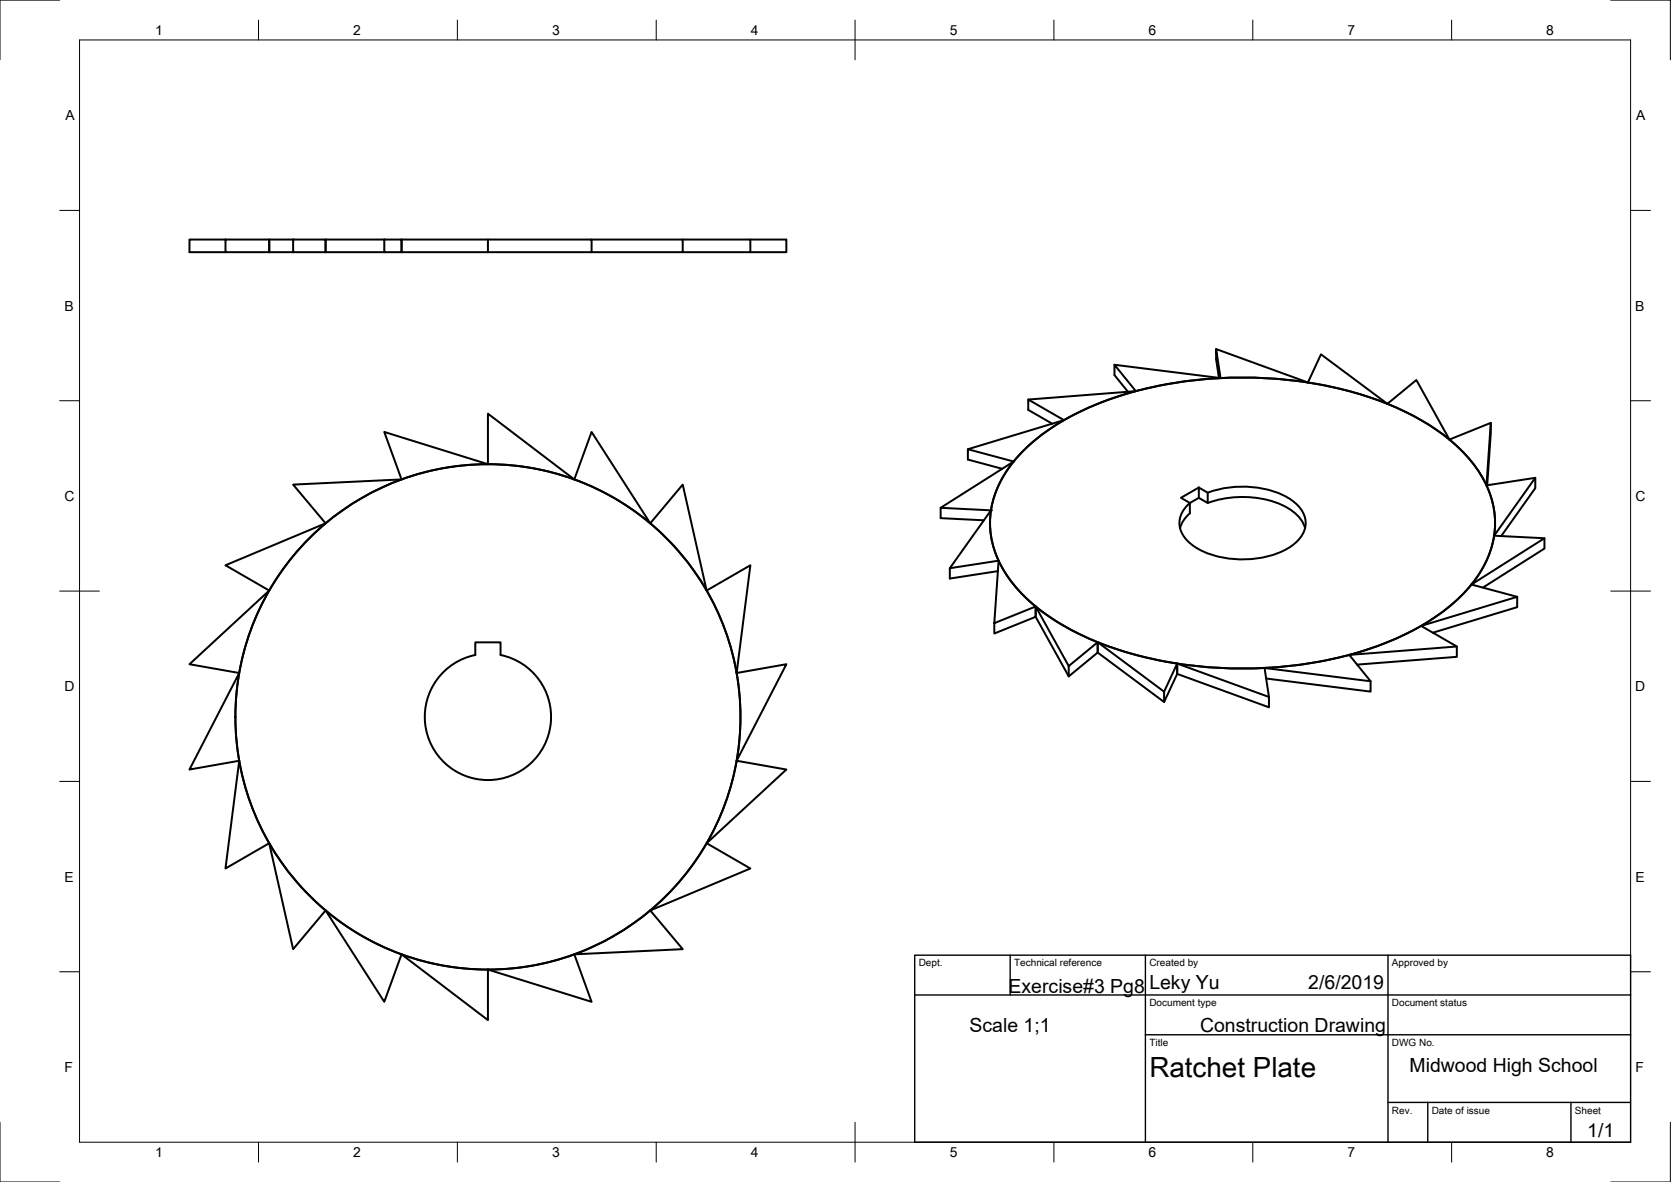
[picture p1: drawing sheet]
<svg xmlns="http://www.w3.org/2000/svg" width="420mm" height="297mm" viewBox="0 0 420 297" stroke-linecap="round" stroke-linejoin="round" font-family="sans-serif">
<!-- layer: Visible -->
<g fill="none" stroke="#000" stroke-width=".5">
<path d="M56.7 60.2h-9.1v3.2h9.1M56.7 60.2h11v3.2h-11zM73.7 60.2h8.2v3.2h-8.2zM73.7 60.2h-6v3.2h6M96.6 60.2h4.4v3.2h-4.4zM96.6 60.2h-14.7v3.2h14.7M101 60.2h21.7v3.2h-21.7zM122.7 60.2h26v3.2h-26M148.7 60.2h23v3.2h-23M171.7 60.2h17v3.2h-17M188.7 60.2h9v3.2h-9M280.2 91.7l26.7 3.3"/>
<path d="M285.6 98.3l-5.4-6.6v2.6l3.4 4.2M285.6 98.3l-27.1 2.1M285.6 98.3a75.6 75.6 0 0 0-18.1 7.3M305.8 87.7l23.1 8.4M306.5 95l-.7-4.7v-2.6l1.1 7.3M306.9 95l5.9-.1 5.9 .1 10.2 1.1M306.9 95l-9.4 .9a98.3 98.3 0 0 0-11.9 2.4M328.9 96.1l3.2-7 16.7 12.4M328.9 96.1a90.7 90.7 0 0 1 20 5.4M122.7 116.7v-12.7l21.7 16.5M122.7 116.7l-26.1-8.2 4.4 12M122.7 116.7a63.5 63.5 0 0 1 21.7 3.8"/>
<path d="M122.7 116.7a63.5 63.5 0 0 0-21.7 3.8M254.9 116a25.7 25.7 0 0 0-5.7 12.3M254.9 116l-11.5-3.1v2.6l8.6 2.3M254.9 116l-18.4 11.6M257.2 113.4a59.8 59.8 0 0 1 23.9-13.8 105 105 0 0 1 66.3 1.3 53.9 53.9 0 0 1 22.2 14.6 23.2 23.2 0 0 1 5.2 22.9 34.3 34.3 0 0 1-14.5 17.1 82.3 82.3 0 0 1-35.7 11.8 102.2 102.2 0 0 1-50.6-6.7 48.3 48.3 0 0 1-20.4-15.4 22.7 22.7 0 0 1 0-27.5zM267.5 105.6l-9-5.2v2.6l6.1 3.5M267.5 105.6l-24.1 7.3M267.5 105.6a45.4 45.4 0 0 0-12.6 10.4M348.8 101.5l7.3-6 8.3 15M348.9 101.5a60.1 60.1 0 0 1 15.5 9M364.4 110.5a33.5 33.5 0 0 1 9.4 11.5M364.4 110.5l10.4-4.2v2.6l-.9 13"/>
<path d="M374.8 106.3l-1 15.7M81.9 131.5a63.5 63.5 0 0 0-14.2 16.9M81.9 131.5l-25.2 10.6 11 6.3M101 120.5l-27.3 1.3 8.2 9.7M101 120.5a63.5 63.5 0 0 0-19.1 11M144.4 120.5l4.3-12 14.8 23M144.4 120.5a63.5 63.5 0 0 1 19.1 11M163.5 131.5l8.2-9.7 6 26.6M163.5 131.5a63.5 63.5 0 0 1 14.2 16.9M249.2 128.3l-12.7-.7v2.6l10.9 .6M249.2 128.3l-10.4 14.5M249.2 128.3a21.8 21.8 0 0 0 1.9 12.6"/>
<path d="M301.4 122.5l2.3 1.3v2.6l-2.3-1.3zM301.4 122.5l-4.5 2.6 2.3 1.3v2.6l-1.4 1.5-1.1 2.2M301.4 125.1l-2.2 1.3M303.7 126.4a25.2 25.2 0 0 1 20 1.2 9 9 0 0 1 4.4 5.1M303.7 123.8a25.2 25.2 0 0 1 19.9 1.2 8.2 8.2 0 0 1 4.7 6.4 7.7 7.7 0 0 1-4.6 6.5 24.8 24.8 0 0 1-22.7-.1 7.9 7.9 0 0 1-4.4-6.5 6.6 6.6 0 0 1 2.6-4.9M373.8 122a21.9 21.9 0 0 1 1.9 12.6M373.8 122l12.2-1.9v2.6l-8.5 12M375.7 134.6l12.6 .7v2.6l-15.4 9.8M375.7 134.6a25.7 25.7 0 0 1-5.7 12.3M386 120.1l-10.3 14.5M388.3 135.3l-18.3 11.6M67.7 148.4a63.5 63.5 0 0 0-7.6 20.7"/>
<path d="M67.7 148.4l-20.1 18.5 12.5 2.2M177.7 148.4l11-6.3-3.5 27M177.7 148.4a63.5 63.5 0 0 1 7.5 20.7M251.1 140.9l-12.3 1.9v2.6l12.1-1.9M251.1 140.9l-1.1 15.7 10.4-4.2v2.6l-10.4 4.2v-2.6M251.1 140.9a33.5 33.5 0 0 0 9.3 11.5M260.4 152.4v2.6l8.3 15M260.4 152.4l8.3 15M260.4 152.4a59.3 59.3 0 0 0 15.6 9M357.3 157.3l9 5.2v2.6l-25.1 1.9M357.3 157.3a75.6 75.6 0 0 1-18 7.3M370 146.9l11.5 3.1v2.6l-21.2 6.4"/>
<path d="M370 146.9a44.7 44.7 0 0 1-12.7 10.4M381.5 150l-24.2 7.3M60.1 169.1l-12.5 24.3 12.5-2.2M60.1 169.1a63.5 63.5 0 0 0 0 22.1M111.8 168.6a15.8 15.8 0 0 1 7.7-4v-3.2h6.4v3.2a15.9 15.9 0 0 1 11.4 21.8 15.9 15.9 0 0 1-23.7 6.8 15.9 15.9 0 0 1-1.8-24.6zM185.2 169.1l12.5-2.2-12.5 24.3M185.2 169.1a63.5 63.5 0 0 1 0 22.1M268.7 167.4l7.3-6v2.6l-7.3 6zM276 161.4a90.7 90.7 0 0 0 20 5.4M276 161.4v2.6l16.7 12.4M276 161.4l16.7 12.4M296 166.8l5.8 .7 5.8 .4h10.4"/>
<path d="M296 166.8v2.6l-3.3 7v-2.6zM296 166.8v2.6l23.1 8.3v-2.5l-1.1-7.3M296 166.8l23.1 8.4M318 167.9l26.6 3.3M339.3 164.6l5.3 6.6v2.6l-26.2-3.3M339.3 164.6a102.4 102.4 0 0 1-21.3 3.3M366.3 162.5l-27 2.1M60.1 191.2a63.5 63.5 0 0 0 7.6 20.7M60.1 191.2l-3.4 27.1 11-6.4M185.2 191.2l12.5 2.2-20 18.5M185.2 191.2a63.5 63.5 0 0 1-7.5 20.7M67.7 211.9a63.5 63.5 0 0 0 14.2 16.9"/>
<path d="M67.7 211.9l6 26.6 8.2-9.7M177.7 211.9l11 6.4-25.2 10.5M177.7 211.9a63.5 63.5 0 0 1-14.2 16.9M81.9 228.8a63.5 63.5 0 0 0 19.1 11M81.9 228.8l14.7 23 4.4-12M101 239.8a63.5 63.5 0 0 0 21.7 3.9M101 239.8l21.7 16.6v-12.7M144.4 239.8l4.3 12-26-8.1M144.4 239.8a63.5 63.5 0 0 1-21.7 3.9M163.5 228.8l8.2 9.7-27.3 1.3M163.5 228.8a63.5 63.5 0 0 1-19.1 11"/>
<circle cx="122.7" cy="180.2" r="63.5"/>
</g>
<circle cx="249.2" cy="128.3" r=".25" fill="#000"/>
<!-- layer: Border -->
<g fill="none" stroke="#000" stroke-width=".25">
<path d="M15 0h-15v15M20 10h390v277h-390zM65 5v5M115 5v5M165 5v5M215 5v10M265 5v5M315 5v5M365 5v5M405 0h15v15M15 52.9h5M410 52.9h5"/>
<path d="M15 100.7h5M410 100.7h5M15 148.5h10M405 148.5h10M15 196.4h5M410 196.4h5M15 244.2h5M410 244.2h5M0 282v15h15M65 287v5M115 287v5M165 287v5"/>
<path d="M215 282v10M265 287v5M315 287v5M365 287v5M420 282v15h-15"/>
</g>
<!-- layer: TitleBlock -->
<path d="M230 240h180v47h-180zM230 250h180M254 240v10M288 240v47M349 240v47M288 260h122M349 277h61M359 277v10M395 277v10" fill="none" stroke="#000" stroke-width=".35"/>
<text font-size="7" x="289" y="270.5">Ratchet Plate</text>
<g font-size="4.9">
<text x="253.6" y="249.4">Exercise#3 Pg8</text>
<text x="289" y="248.5">Leky Yu</text>
<text x="329" y="248.5">2/6/2019</text>
<text x="243.8" y="259.4">Scale 1;1</text>
<text x="301.8" y="259.4">Construction Drawing</text>
<text x="354.4" y="269.4">Midwood High School</text>
<text x="399.1" y="285.6">1/1</text>
</g>
<g font-size="3.5">
<text x="39" y="8.8">1</text>
<text x="88.8" y="8.8">2</text>
<text x="138.8" y="8.8">3</text>
<text x="188.7" y="8.8">4</text>
<text x="238.8" y="8.8">5</text>
<text x="288.7" y="8.8">6</text>
<text x="338.8" y="8.8">7</text>
<text x="388.8" y="8.8">8</text>
<text x="16.4" y="30.2">A</text>
<text x="411.4" y="30.2">A</text>
<text x="16.2" y="78">B</text>
<text x="411.2" y="78">B</text>
<text x="16.2" y="125.9">C</text>
<text x="411.2" y="125.9">C</text>
<text x="16.2" y="173.7">D</text>
<text x="411.2" y="173.7">D</text>
<text x="16.2" y="221.5">E</text>
<text x="411.2" y="221.5">E</text>
<text x="16.2" y="269.4">F</text>
<text x="411.2" y="269.4">F</text>
<text x="39" y="290.8">1</text>
<text x="88.8" y="290.8">2</text>
<text x="138.8" y="290.8">3</text>
<text x="188.7" y="290.8">4</text>
<text x="238.8" y="290.8">5</text>
<text x="288.7" y="290.8">6</text>
<text x="338.8" y="290.8">7</text>
<text x="388.8" y="290.8">8</text>
</g>
<g font-size="2.5">
<text x="231" y="242.8">Dept.</text>
<text x="255" y="242.8">Technical reference</text>
<text x="289" y="242.8">Created by</text>
<text x="350" y="242.8">Approved by</text>
<text x="289" y="252.8">Document type</text>
<text x="350" y="252.8">Document status</text>
<text x="289" y="262.8">Title</text>
<text x="350" y="262.8">DWG No.</text>
<text x="350" y="279.8">Rev.</text>
<text x="360" y="279.8">Date of issue</text>
<text x="396" y="279.8">Sheet</text>
</g>
</svg>
